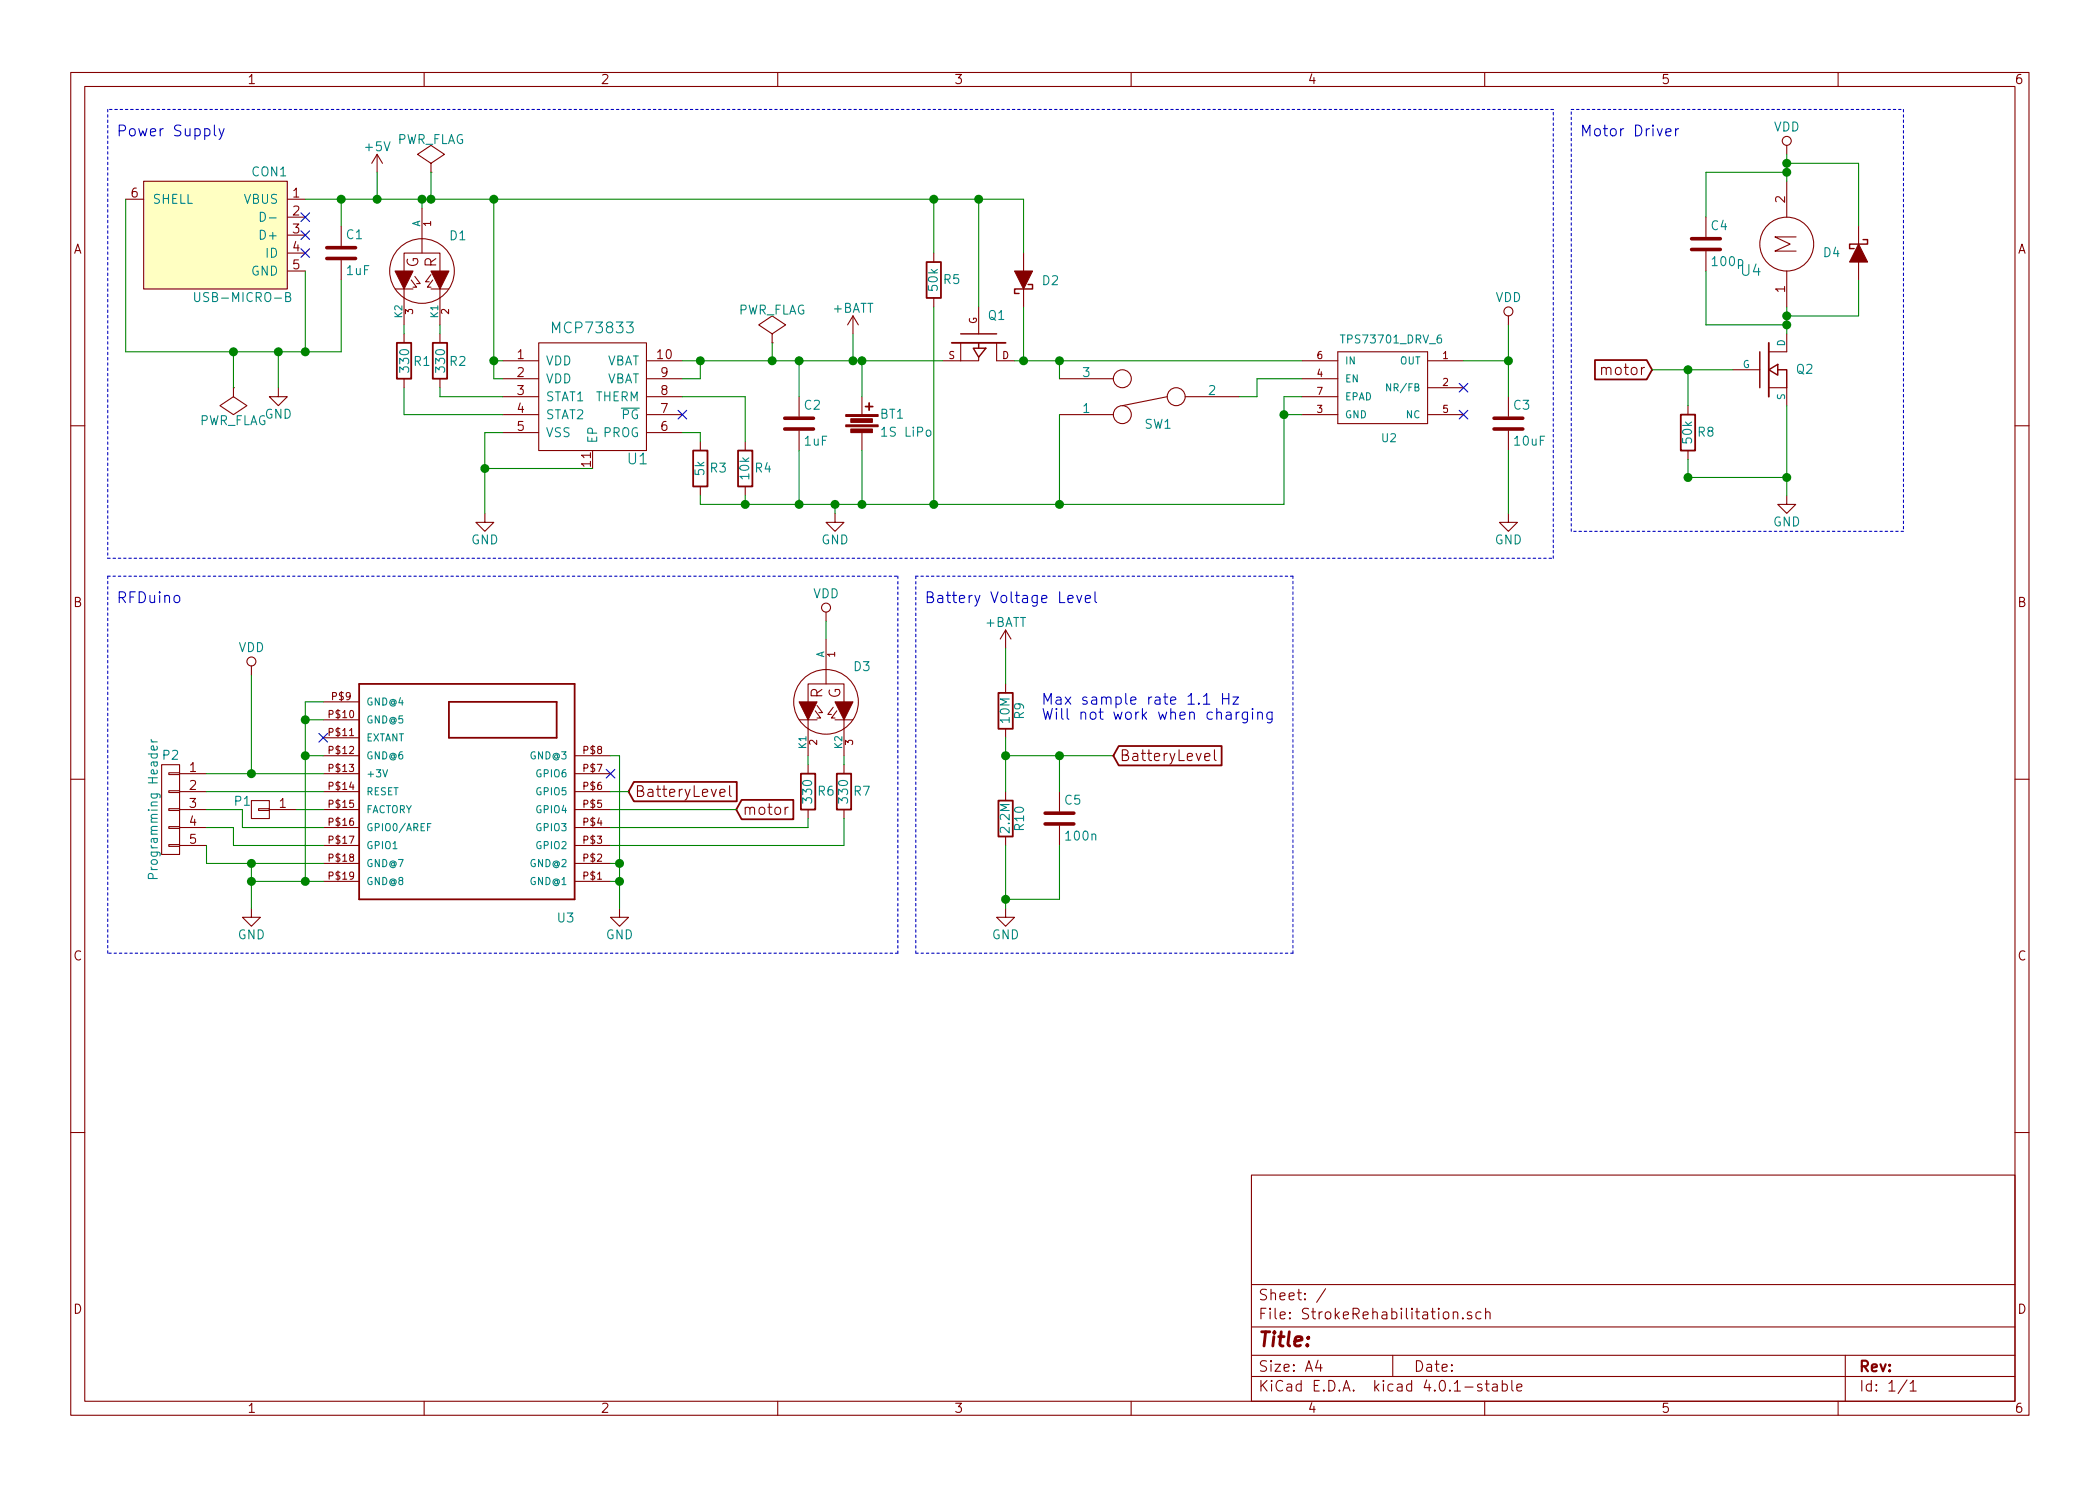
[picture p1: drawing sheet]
EESchema Schematic File Version 2
LIBS:power
LIBS:device
LIBS:transistors
LIBS:conn
LIBS:linear
LIBS:regul
LIBS:74xx
LIBS:cmos4000
LIBS:adc-dac
LIBS:memory
LIBS:xilinx
LIBS:microcontrollers
LIBS:dsp
LIBS:microchip
LIBS:analog_switches
LIBS:motorola
LIBS:texas
LIBS:intel
LIBS:audio
LIBS:interface
LIBS:digital-audio
LIBS:philips
LIBS:display
LIBS:cypress
LIBS:siliconi
LIBS:opto
LIBS:atmel
LIBS:contrib
LIBS:valves
LIBS:FabLibrary
LIBS:IainPersonalLibrary
LIBS:StrokeRehabilitation-cache
EELAYER 25 0
EELAYER END
$Descr A4 11693 8268
encoding utf-8
Sheet 1 1
Title ""
Date ""
Rev ""
Comp ""
Comment1 ""
Comment2 ""
Comment3 ""
Comment4 ""
$EndDescr
$Comp
L MOSFET_N Q2
U 1 1
P 9850 2050
F 0 "Q2" H 10100 2050 50  0000 R CNN
F 1 "MOSFET_N" H 9800 1900 50  0001 R CNN
F 2 "IainPersonalLibrary:MCPH3_SOT-323" H 9850 2050 60  0001 C CNN
F 3 "" H 9850 2050 60  0000 C CNN
	1    9850 2050
	1    0    0    -1  
$EndComp
$Comp
L R R8
U 1 1
P 9400 2400
F 0 "R8" H 9500 2400 50  0000 C CNN
F 1 "50k" V 9400 2400 50  0000 C CNN
F 2 "IainPersonalLibrary:Yageo_resistor_SMD_0805_reflow" V 9330 2400 50  0001 C CNN
F 3 "" H 9400 2400 50  0000 C CNN
	1    9400 2400
	1    0    0    -1  
$EndComp
$Comp
L C C4
U 1 1
P 9500 1350
F 0 "C4" H 9525 1450 50  0000 L CNN
F 1 "100p" H 9525 1250 50  0000 L CNN
F 2 "IainPersonalLibrary:Murata_capacitor_SMD_0805_reflow" H 9538 1200 50  0001 C CNN
F 3 "" H 9500 1350 50  0000 C CNN
	1    9500 1350
	1    0    0    -1  
$EndComp
$Comp
L VDD #PWR01
U 1 1
P 9950 850
F 0 "#PWR01" H 9950 700 50  0001 C CNN
F 1 "VDD" H 9950 1000 50  0000 C CNN
F 2 "" H 9950 850 50  0000 C CNN
F 3 "" H 9950 850 50  0000 C CNN
	1    9950 850 
	1    0    0    -1  
$EndComp
$Comp
L GND #PWR02
U 1 1
P 9950 2750
F 0 "#PWR02" H 9950 2500 50  0001 C CNN
F 1 "GND" H 9950 2600 50  0000 C CNN
F 2 "" H 9950 2750 50  0000 C CNN
F 3 "" H 9950 2750 50  0000 C CNN
	1    9950 2750
	1    0    0    -1  
$EndComp
$Comp
L PWR_FLAG #FLG03
U 1 1
P 1300 2150
F 0 "#FLG03" H 1300 2245 50  0001 C CNN
F 1 "PWR_FLAG" H 1300 2330 50  0000 C CNN
F 2 "" H 1300 2150 50  0000 C CNN
F 3 "" H 1300 2150 50  0000 C CNN
	1    1300 2150
	-1   0    0    1   
$EndComp
$Comp
L Brushed_DC_motor U4
U 1 1
P 9950 1350
F 0 "U4" V 10100 1150 60  0000 C CNN
F 1 "Brushed_DC_motor" H 9950 1600 60  0001 C CNN
F 2 "IainPersonalLibrary:WireToBoard_1x2_TensionRelief" H 9950 1350 60  0001 C CNN
F 3 "" H 9950 1350 60  0000 C CNN
	1    9950 1350
	0    1    1    0   
$EndComp
$Comp
L C C3
U 1 1
P 8400 2350
F 0 "C3" H 8425 2450 50  0000 L CNN
F 1 "10uF" H 8425 2250 50  0000 L CNN
F 2 "IainPersonalLibrary:Murata_capacitor_SMD_0805_reflow" H 8438 2200 50  0001 C CNN
F 3 "" H 8400 2350 50  0000 C CNN
	1    8400 2350
	1    0    0    -1  
$EndComp
$Comp
L VDD #PWR04
U 1 1
P 8400 1800
F 0 "#PWR04" H 8400 1650 50  0001 C CNN
F 1 "VDD" H 8400 1950 50  0000 C CNN
F 2 "" H 8400 1800 50  0000 C CNN
F 3 "" H 8400 1800 50  0000 C CNN
	1    8400 1800
	1    0    0    -1  
$EndComp
$Comp
L GND #PWR05
U 1 1
P 8400 2850
F 0 "#PWR05" H 8400 2600 50  0001 C CNN
F 1 "GND" H 8400 2700 50  0000 C CNN
F 2 "" H 8400 2850 50  0000 C CNN
F 3 "" H 8400 2850 50  0000 C CNN
	1    8400 2850
	1    0    0    -1  
$EndComp
$Comp
L RFD22301 U3
U 1 1
P 2600 4400
F 0 "U3" H 2000 5100 50  0000 L CNN
F 1 "RFD22301" H 2400 4900 50  0001 L CNN
F 2 "IainPersonalLibrary:RFD22301_RFDuino" H 2400 4900 50  0001 L CNN
F 3 "" H 2600 4400 60  0000 C CNN
	1    2600 4400
	-1   0    0    1   
$EndComp
$Comp
L R R7
U 1 1
P 4700 4400
F 0 "R7" H 4800 4400 50  0000 C CNN
F 1 "330" V 4700 4400 50  0000 C CNN
F 2 "IainPersonalLibrary:Yageo_resistor_SMD_0805_reflow" V 4630 4400 50  0001 C CNN
F 3 "" H 4700 4400 50  0000 C CNN
	1    4700 4400
	1    0    0    -1  
$EndComp
$Comp
L R R6
U 1 1
P 4500 4400
F 0 "R6" H 4600 4400 50  0000 C CNN
F 1 "330" V 4500 4400 50  0000 C CNN
F 2 "IainPersonalLibrary:Yageo_resistor_SMD_0805_reflow" V 4430 4400 50  0001 C CNN
F 3 "" H 4500 4400 50  0000 C CNN
	1    4500 4400
	1    0    0    -1  
$EndComp
$Comp
L CONN_01X05 P2
U 1 1
P 950 4500
F 0 "P2" H 950 4800 50  0000 C CNN
F 1 "Programming Header" V 1050 4500 50  0000 C CNN
F 2 "IainPersonalLibrary:RFDuino_programming_header" H 950 4500 50  0001 C CNN
F 3 "" H 950 4500 50  0000 C CNN
	1    950  4500
	-1   0    0    -1  
$EndComp
$Comp
L VDD #PWR06
U 1 1
P 1400 3750
F 0 "#PWR06" H 1400 3600 50  0001 C CNN
F 1 "VDD" H 1400 3900 50  0000 C CNN
F 2 "" H 1400 3750 50  0000 C CNN
F 3 "" H 1400 3750 50  0000 C CNN
	1    1400 3750
	1    0    0    -1  
$EndComp
$Comp
L GND #PWR07
U 1 1
P 1400 5050
F 0 "#PWR07" H 1400 4800 50  0001 C CNN
F 1 "GND" H 1400 4900 50  0000 C CNN
F 2 "" H 1400 5050 50  0000 C CNN
F 3 "" H 1400 5050 50  0000 C CNN
	1    1400 5050
	1    0    0    -1  
$EndComp
NoConn ~ 1800 4100
$Comp
L GND #PWR08
U 1 1
P 3450 5050
F 0 "#PWR08" H 3450 4800 50  0001 C CNN
F 1 "GND" H 3450 4900 50  0000 C CNN
F 2 "" H 3450 5050 50  0000 C CNN
F 3 "" H 3450 5050 50  0000 C CNN
	1    3450 5050
	1    0    0    -1  
$EndComp
$Comp
L VDD #PWR09
U 1 1
P 4600 3450
F 0 "#PWR09" H 4600 3300 50  0001 C CNN
F 1 "VDD" H 4600 3600 50  0000 C CNN
F 2 "" H 4600 3450 50  0000 C CNN
F 3 "" H 4600 3450 50  0000 C CNN
	1    4600 3450
	1    0    0    -1  
$EndComp
Text GLabel 4100 4500 2    60   Input ~ 0
motor
NoConn ~ 3400 4300
Text GLabel 9200 2050 0    60   Input ~ 0
motor
$Comp
L SWITCH_INV SW1
U 1 1
P 6400 2200
F 0 "SW1" H 6350 2350 50  0000 C CNN
F 1 "SWITCH_INV" H 6350 2450 50  0001 C CNN
F 2 "IainPersonalLibrary:SlideSwitch_SSSS810701" H 6400 2200 50  0001 C CNN
F 3 "" H 6400 2200 50  0000 C CNN
	1    6400 2200
	-1   0    0    1   
$EndComp
$Comp
L BI_LED_common_anode D3
U 1 1
P 4600 3900
F 0 "D3" V 4800 3700 50  0000 C CNN
F 1 "BI_LED_common_anode" H 4710 3660 50  0001 C CNN
F 2 "IainPersonalLibrary:Bi_LED_SM1204BC-RG" H 4600 3900 60  0001 C CNN
F 3 "" H 4600 3900 60  0000 C CNN
	1    4600 3900
	0    -1   -1   0   
$EndComp
$Comp
L Battery BT1
U 1 1
P 4800 2350
F 0 "BT1" H 4900 2400 50  0000 L CNN
F 1 "1S LiPo" H 4900 2300 50  0000 L CNN
F 2 "IainPersonalLibrary:BatteryCon_WireSolder_0.8mm" V 4800 2390 50  0001 C CNN
F 3 "" V 4800 2390 50  0000 C CNN
	1    4800 2350
	1    0    0    -1  
$EndComp
$Comp
L MCP73833 U1
U 1 1
P 3300 2200
F 0 "U1" H 3550 1850 60  0000 C CNN
F 1 "MCP73833" H 3300 2580 60  0000 C CNN
F 2 "IainPersonalLibrary:MCP73833-XXX_MF" H 3300 2200 60  0001 C CNN
F 3 "" H 3300 2200 60  0000 C CNN
	1    3300 2200
	1    0    0    -1  
$EndComp
$Comp
L GND #PWR010
U 1 1
P 1550 2150
F 0 "#PWR010" H 1550 1900 50  0001 C CNN
F 1 "GND" H 1550 2000 50  0000 C CNN
F 2 "" H 1550 2150 50  0000 C CNN
F 3 "" H 1550 2150 50  0000 C CNN
	1    1550 2150
	1    0    0    -1  
$EndComp
$Comp
L GND #PWR011
U 1 1
P 2700 2850
F 0 "#PWR011" H 2700 2600 50  0001 C CNN
F 1 "GND" H 2700 2700 50  0000 C CNN
F 2 "" H 2700 2850 50  0000 C CNN
F 3 "" H 2700 2850 50  0000 C CNN
	1    2700 2850
	1    0    0    -1  
$EndComp
$Comp
L R R3
U 1 1
P 3900 2600
F 0 "R3" H 4000 2600 50  0000 C CNN
F 1 "5k" V 3900 2600 50  0000 C CNN
F 2 "IainPersonalLibrary:Yageo_resistor_SMD_0805_reflow" V 3830 2600 50  0001 C CNN
F 3 "" H 3900 2600 50  0000 C CNN
	1    3900 2600
	1    0    0    -1  
$EndComp
$Comp
L R R2
U 1 1
P 2450 2000
F 0 "R2" H 2350 2000 50  0000 C CNN
F 1 "330" V 2450 2000 50  0000 C CNN
F 2 "IainPersonalLibrary:Yageo_resistor_SMD_0805_reflow" V 2380 2000 50  0001 C CNN
F 3 "" H 2450 2000 50  0000 C CNN
	1    2450 2000
	-1   0    0    1   
$EndComp
$Comp
L R R1
U 1 1
P 2250 2000
F 0 "R1" H 2150 2000 50  0000 C CNN
F 1 "330" V 2250 2000 50  0000 C CNN
F 2 "IainPersonalLibrary:Yageo_resistor_SMD_0805_reflow" V 2180 2000 50  0001 C CNN
F 3 "" H 2250 2000 50  0000 C CNN
	1    2250 2000
	-1   0    0    1   
$EndComp
$Comp
L BI_LED_common_anode D1
U 1 1
P 2350 1500
F 0 "D1" V 2550 1700 50  0000 C CNN
F 1 "BI_LED_common_anode" H 2460 1260 50  0001 C CNN
F 2 "IainPersonalLibrary:Bi_LED_SM1204BC-RG" H 2350 1500 60  0001 C CNN
F 3 "" H 2350 1500 60  0000 C CNN
	1    2350 1500
	0    1    -1   0   
$EndComp
$Comp
L +5V #PWR012
U 1 1
P 2100 950
F 0 "#PWR012" H 2100 800 50  0001 C CNN
F 1 "+5V" H 2100 1090 50  0000 C CNN
F 2 "" H 2100 950 50  0000 C CNN
F 3 "" H 2100 950 50  0000 C CNN
	1    2100 950 
	1    0    0    -1  
$EndComp
$Comp
L PWR_FLAG #FLG013
U 1 1
P 2400 950
F 0 "#FLG013" H 2400 1045 50  0001 C CNN
F 1 "PWR_FLAG" H 2400 1130 50  0000 C CNN
F 2 "" H 2400 950 50  0000 C CNN
F 3 "" H 2400 950 50  0000 C CNN
	1    2400 950 
	1    0    0    -1  
$EndComp
$Comp
L GND #PWR014
U 1 1
P 4650 2850
F 0 "#PWR014" H 4650 2600 50  0001 C CNN
F 1 "GND" H 4650 2700 50  0000 C CNN
F 2 "" H 4650 2850 50  0000 C CNN
F 3 "" H 4650 2850 50  0000 C CNN
	1    4650 2850
	1    0    0    -1  
$EndComp
NoConn ~ 3800 2300
$Comp
L R R4
U 1 1
P 4150 2600
F 0 "R4" H 4250 2600 50  0000 C CNN
F 1 "10k" V 4150 2600 50  0000 C CNN
F 2 "IainPersonalLibrary:Yageo_resistor_SMD_0805_reflow" V 4080 2600 50  0001 C CNN
F 3 "" H 4150 2600 50  0000 C CNN
	1    4150 2600
	1    0    0    -1  
$EndComp
$Comp
L +BATT #PWR015
U 1 1
P 4750 1850
F 0 "#PWR015" H 4750 1700 50  0001 C CNN
F 1 "+BATT" H 4750 1990 50  0000 C CNN
F 2 "" H 4750 1850 50  0000 C CNN
F 3 "" H 4750 1850 50  0000 C CNN
	1    4750 1850
	1    0    0    -1  
$EndComp
$Comp
L C C1
U 1 1
P 1900 1400
F 0 "C1" H 1925 1500 50  0000 L CNN
F 1 "1uF" H 1925 1300 50  0000 L CNN
F 2 "IainPersonalLibrary:Murata_capacitor_SMD_0805_reflow" H 1938 1250 50  0001 C CNN
F 3 "" H 1900 1400 50  0000 C CNN
	1    1900 1400
	1    0    0    -1  
$EndComp
$Comp
L MOS_P Q1
U 1 1
P 5450 1900
F 0 "Q1" V 5300 2050 50  0000 R CNN
F 1 "MOS_P" H 5450 1720 50  0001 R CNN
F 2 "IainPersonalLibrary:Vishay_SOT-23" H 5450 1900 60  0001 C CNN
F 3 "" H 5450 1900 60  0000 C CNN
	1    5450 1900
	0    1    1    0   
$EndComp
$Comp
L D_Schottky D2
U 1 1
P 5700 1550
F 0 "D2" V 5700 1400 50  0000 C CNN
F 1 "D_Schottky" H 5700 1450 50  0001 C CNN
F 2 "IainPersonalLibrary:SOD-123F" H 5700 1550 50  0001 C CNN
F 3 "" H 5700 1550 50  0000 C CNN
	1    5700 1550
	0    -1   -1   0   
$EndComp
$Comp
L R R5
U 1 1
P 5200 1550
F 0 "R5" H 5300 1550 50  0000 C CNN
F 1 "50k" V 5200 1550 50  0000 C CNN
F 2 "IainPersonalLibrary:Yageo_resistor_SMD_0805_reflow" V 5130 1550 50  0001 C CNN
F 3 "" H 5200 1550 50  0000 C CNN
	1    5200 1550
	1    0    0    -1  
$EndComp
$Comp
L C C2
U 1 1
P 4450 2350
F 0 "C2" H 4475 2450 50  0000 L CNN
F 1 "1uF" H 4475 2250 50  0000 L CNN
F 2 "IainPersonalLibrary:Murata_capacitor_SMD_0805_reflow" H 4488 2200 50  0001 C CNN
F 3 "" H 4450 2350 50  0000 C CNN
	1    4450 2350
	1    0    0    -1  
$EndComp
Text Notes 650  750  0    60   ~ 0
Power Supply
Text Notes 650  3350 0    60   ~ 0
RFDuino
Text Notes 8800 750  0    60   ~ 0
Motor Driver
$Comp
L D_Schottky D4
U 1 1
P 10350 1400
F 0 "D4" V 10350 1250 50  0000 C CNN
F 1 "D_Schottky" H 10350 1300 50  0001 C CNN
F 2 "IainPersonalLibrary:SOD-123F" H 10350 1400 50  0001 C CNN
F 3 "" H 10350 1400 50  0000 C CNN
	1    10350 1400
	0    1    1    0   
$EndComp
Wire Wire Line
	9950 2250 9950 2750
Wire Wire Line
	9400 2550 9400 2650
Connection ~ 9950 2650
Wire Wire Line
	9500 950  9500 1200
Wire Wire Line
	9500 1500 9500 1800
Connection ~ 9400 2050
Connection ~ 9400 2650
Wire Wire Line
	9200 2050 9650 2050
Wire Wire Line
	9400 2050 9400 2250
Wire Wire Line
	9400 2650 9950 2650
Wire Wire Line
	8400 2500 8400 2850
Wire Wire Line
	1400 3750 1400 4300
Wire Wire Line
	1150 4300 1800 4300
Connection ~ 1400 4300
Wire Wire Line
	1150 4400 1800 4400
Wire Wire Line
	1800 4600 1350 4600
Wire Wire Line
	1350 4600 1350 4500
Wire Wire Line
	1350 4500 1150 4500
Wire Wire Line
	1150 4600 1300 4600
Wire Wire Line
	1300 4600 1300 4700
Wire Wire Line
	1300 4700 1800 4700
Wire Wire Line
	1150 4700 1150 4800
Wire Wire Line
	1150 4800 1800 4800
Wire Wire Line
	1400 4900 1800 4900
Wire Wire Line
	1400 4800 1400 5050
Connection ~ 1400 4900
Connection ~ 1400 4800
Wire Wire Line
	1800 3900 1700 3900
Wire Wire Line
	1700 3900 1700 4900
Wire Wire Line
	1700 4000 1800 4000
Wire Wire Line
	1700 4200 1800 4200
Connection ~ 1700 4000
Connection ~ 1700 4900
Connection ~ 1700 4200
Wire Wire Line
	3400 4200 3450 4200
Wire Wire Line
	3450 4200 3450 5050
Wire Wire Line
	3400 4800 3450 4800
Connection ~ 3450 4800
Wire Wire Line
	3400 4900 3450 4900
Connection ~ 3450 4900
Wire Wire Line
	4500 4200 4500 4250
Wire Wire Line
	4700 4200 4700 4250
Wire Wire Line
	3400 4500 4100 4500
Wire Wire Line
	3400 4600 4500 4600
Wire Wire Line
	3400 4700 4700 4700
Wire Wire Line
	4600 3450 4600 3550
Wire Wire Line
	700  1950 1900 1950
Wire Wire Line
	1550 1950 1550 2150
Connection ~ 1550 1950
Wire Wire Line
	2800 2400 2700 2400
Wire Wire Line
	2700 2400 2700 2850
Wire Wire Line
	2100 1100 2100 950 
Connection ~ 2100 1100
Wire Wire Line
	2750 2100 2800 2100
Wire Wire Line
	2800 2000 2750 2000
Connection ~ 2750 2000
Wire Wire Line
	2400 1100 2400 950 
Connection ~ 2400 1100
Wire Wire Line
	2350 1100 2350 1150
Connection ~ 2350 1100
Wire Wire Line
	2250 1800 2250 1850
Wire Wire Line
	2450 1800 2450 1850
Wire Wire Line
	3800 2400 3900 2400
Wire Wire Line
	3900 2400 3900 2450
Wire Wire Line
	3800 2200 4150 2200
Wire Wire Line
	4150 2200 4150 2450
Wire Wire Line
	4150 2800 4150 2750
Wire Wire Line
	3800 2100 3900 2100
Wire Wire Line
	3900 2100 3900 2000
Connection ~ 3900 2000
Connection ~ 4150 2800
Wire Wire Line
	3800 2000 5250 2000
Wire Wire Line
	4800 2800 4800 2500
Wire Wire Line
	2750 1100 2750 2100
Wire Wire Line
	2800 2200 2450 2200
Wire Wire Line
	2450 2200 2450 2150
Wire Wire Line
	2800 2300 2250 2300
Wire Wire Line
	2250 2300 2250 2150
Wire Wire Line
	1300 1950 1300 2150
Wire Wire Line
	1900 1950 1900 1550
Wire Wire Line
	5700 1100 5700 1400
Connection ~ 2750 1100
Wire Wire Line
	5450 1100 5450 1700
Connection ~ 5450 1100
Wire Wire Line
	5650 2000 7250 2000
Wire Wire Line
	5200 1100 5200 1400
Connection ~ 5200 1100
Wire Wire Line
	5200 2800 5200 1700
Connection ~ 4800 2800
Wire Wire Line
	4500 4600 4500 4550
Wire Wire Line
	4700 4700 4700 4550
Wire Wire Line
	8400 1800 8400 2200
Wire Wire Line
	5900 2100 5900 2000
Connection ~ 5900 2000
Connection ~ 5200 2800
Wire Wire Line
	5900 2800 5900 2300
Connection ~ 5900 2800
Wire Wire Line
	5700 1700 5700 2000
Connection ~ 5700 2000
Wire Wire Line
	4450 2000 4450 2200
Connection ~ 4450 2000
Wire Wire Line
	4450 2800 4450 2500
Connection ~ 4450 2800
Wire Notes Line
	600  3100 8650 3100
Wire Notes Line
	8650 3100 8650 600 
Wire Notes Line
	8650 600  600  600 
Wire Notes Line
	600  3200 5000 3200
Wire Notes Line
	5000 3200 5000 5300
Wire Notes Line
	5000 5300 600  5300
Wire Notes Line
	600  5300 600  3200
Wire Notes Line
	8750 600  10600 600 
Wire Notes Line
	10600 600  10600 2950
Wire Notes Line
	10600 2950 8750 2950
Wire Notes Line
	8750 2950 8750 600 
Wire Wire Line
	10350 900  10350 1250
Wire Wire Line
	4800 2200 4800 2000
Connection ~ 4800 2000
Wire Wire Line
	4750 1850 4750 2000
Connection ~ 4750 2000
Wire Wire Line
	9950 850  9950 1000
Wire Wire Line
	9950 1700 9950 1850
Wire Wire Line
	9950 950  9500 950 
Connection ~ 9950 950 
Wire Wire Line
	9950 900  10350 900 
Connection ~ 9950 900 
Wire Wire Line
	9500 1800 9950 1800
Connection ~ 9950 1800
Wire Wire Line
	9950 1750 10350 1750
Connection ~ 9950 1750
Wire Wire Line
	10350 1750 10350 1550
$Comp
L TPS73701_DRV_6 U2
U 1 1
P 7750 2150
F 0 "U2" H 7690 1840 45  0000 L BNN
F 1 "TPS73701_DRV_6" H 7460 2390 45  0000 L BNN
F 2 "IainPersonalLibrary:TPS73701_DRV_6" H 7170 2430 20  0001 C CNN
F 3 "" H 7140 2280 60  0000 C CNN
	1    7750 2150
	1    0    0    -1  
$EndComp
Wire Wire Line
	7150 2800 7150 2200
Wire Wire Line
	7150 2200 7250 2200
Wire Wire Line
	7250 2300 7150 2300
Connection ~ 7150 2300
NoConn ~ 8150 2300
NoConn ~ 8150 2150
Wire Wire Line
	6900 2200 7000 2200
Wire Wire Line
	7000 2200 7000 2100
Wire Wire Line
	7000 2100 7250 2100
Wire Wire Line
	3900 2800 7150 2800
Wire Wire Line
	3900 2800 3900 2750
Wire Wire Line
	4650 2850 4650 2800
Connection ~ 4650 2800
Wire Wire Line
	8150 2000 8400 2000
Connection ~ 8400 2000
$Comp
L USB-MICRO-B CON1
U 1 1
P 1200 1300
F 0 "CON1" H 1500 1650 50  0000 C CNN
F 1 "USB-MICRO-B" H 1350 950 50  0000 C CNN
F 2 "IainPersonalLibrary:Micro_USB_Amphenol_10118192-0001LF" H 1200 1200 50  0001 C CNN
F 3 "" H 1200 1200 50  0000 C CNN
	1    1200 1300
	1    0    0    -1  
$EndComp
Wire Wire Line
	1700 1500 1700 1950
Connection ~ 1700 1950
Wire Notes Line
	600  600  600  3100
Wire Wire Line
	700  1100 700  1950
Connection ~ 1300 1950
Wire Wire Line
	1700 1100 5700 1100
Wire Wire Line
	1900 1250 1900 1100
Connection ~ 1900 1100
NoConn ~ 1700 1400
NoConn ~ 1700 1300
NoConn ~ 1700 1200
Wire Wire Line
	3300 2600 2700 2600
Connection ~ 2700 2600
$Comp
L PWR_FLAG #FLG016
U 1 1
P 4300 1900
F 0 "#FLG016" H 4300 1995 50  0001 C CNN
F 1 "PWR_FLAG" H 4300 2080 50  0000 C CNN
F 2 "" H 4300 1900 50  0000 C CNN
F 3 "" H 4300 1900 50  0000 C CNN
	1    4300 1900
	1    0    0    -1  
$EndComp
Wire Wire Line
	4300 1900 4300 2000
Connection ~ 4300 2000
$Comp
L R R10
U 1 1
P 5600 4550
F 0 "R10" V 5680 4550 50  0000 C CNN
F 1 "2.2M" V 5600 4550 50  0000 C CNN
F 2 "Resistors_SMD:R_0603" V 5530 4550 50  0001 C CNN
F 3 "" H 5600 4550 50  0000 C CNN
	1    5600 4550
	1    0    0    -1  
$EndComp
Text GLabel 3500 4400 2    60   Input ~ 0
BatteryLevel
Wire Wire Line
	3400 4400 3500 4400
$Comp
L R R9
U 1 1
P 5600 3950
F 0 "R9" V 5680 3950 50  0000 C CNN
F 1 "10M" V 5600 3950 50  0000 C CNN
F 2 "Resistors_SMD:R_0603" V 5530 3950 50  0001 C CNN
F 3 "" H 5600 3950 50  0000 C CNN
	1    5600 3950
	1    0    0    -1  
$EndComp
$Comp
L C C5
U 1 1
P 5900 4550
F 0 "C5" H 5925 4650 50  0000 L CNN
F 1 "100n" H 5925 4450 50  0000 L CNN
F 2 "Capacitors_SMD:C_0603" H 5938 4400 50  0001 C CNN
F 3 "" H 5900 4550 50  0000 C CNN
	1    5900 4550
	1    0    0    -1  
$EndComp
$Comp
L +BATT #PWR017
U 1 1
P 5600 3600
F 0 "#PWR017" H 5600 3450 50  0001 C CNN
F 1 "+BATT" H 5600 3740 50  0000 C CNN
F 2 "" H 5600 3600 50  0000 C CNN
F 3 "" H 5600 3600 50  0000 C CNN
	1    5600 3600
	1    0    0    -1  
$EndComp
Wire Wire Line
	5600 3600 5600 3800
Wire Wire Line
	5600 4100 5600 4400
$Comp
L GND #PWR018
U 1 1
P 5600 5050
F 0 "#PWR018" H 5600 4800 50  0001 C CNN
F 1 "GND" H 5600 4900 50  0000 C CNN
F 2 "" H 5600 5050 50  0000 C CNN
F 3 "" H 5600 5050 50  0000 C CNN
	1    5600 5050
	1    0    0    -1  
$EndComp
Wire Wire Line
	5600 4700 5600 5050
Wire Wire Line
	5600 4200 6200 4200
Wire Wire Line
	5900 4200 5900 4400
Connection ~ 5600 4200
Wire Wire Line
	5600 5000 5900 5000
Wire Wire Line
	5900 5000 5900 4700
Connection ~ 5600 5000
Text GLabel 6200 4200 2    60   Input ~ 0
BatteryLevel
Connection ~ 5900 4200
Text Notes 5800 4000 0    60   ~ 0
Max sample rate 1.1 Hz\nWill not work when charging
Text Notes 5150 3350 0    60   ~ 0
Battery Voltage Level
Wire Notes Line
	5100 3200 5100 5300
Wire Notes Line
	5100 5300 7200 5300
Wire Notes Line
	7200 5300 7200 3200
Wire Notes Line
	7200 3200 5100 3200
$Comp
L CONN_01X01 P1
U 1 1
P 1450 4500
F 0 "P1" H 1550 4450 50  0000 C CNN
F 1 "CONN_01X01" V 1550 4500 50  0001 C CNN
F 2 "IainPersonalLibrary:TestPoint_SMD_1x1" H 1450 4500 50  0001 C CNN
F 3 "" H 1450 4500 50  0000 C CNN
	1    1450 4500
	-1   0    0    1   
$EndComp
Wire Wire Line
	1650 4500 1800 4500
$EndSCHEMATC
